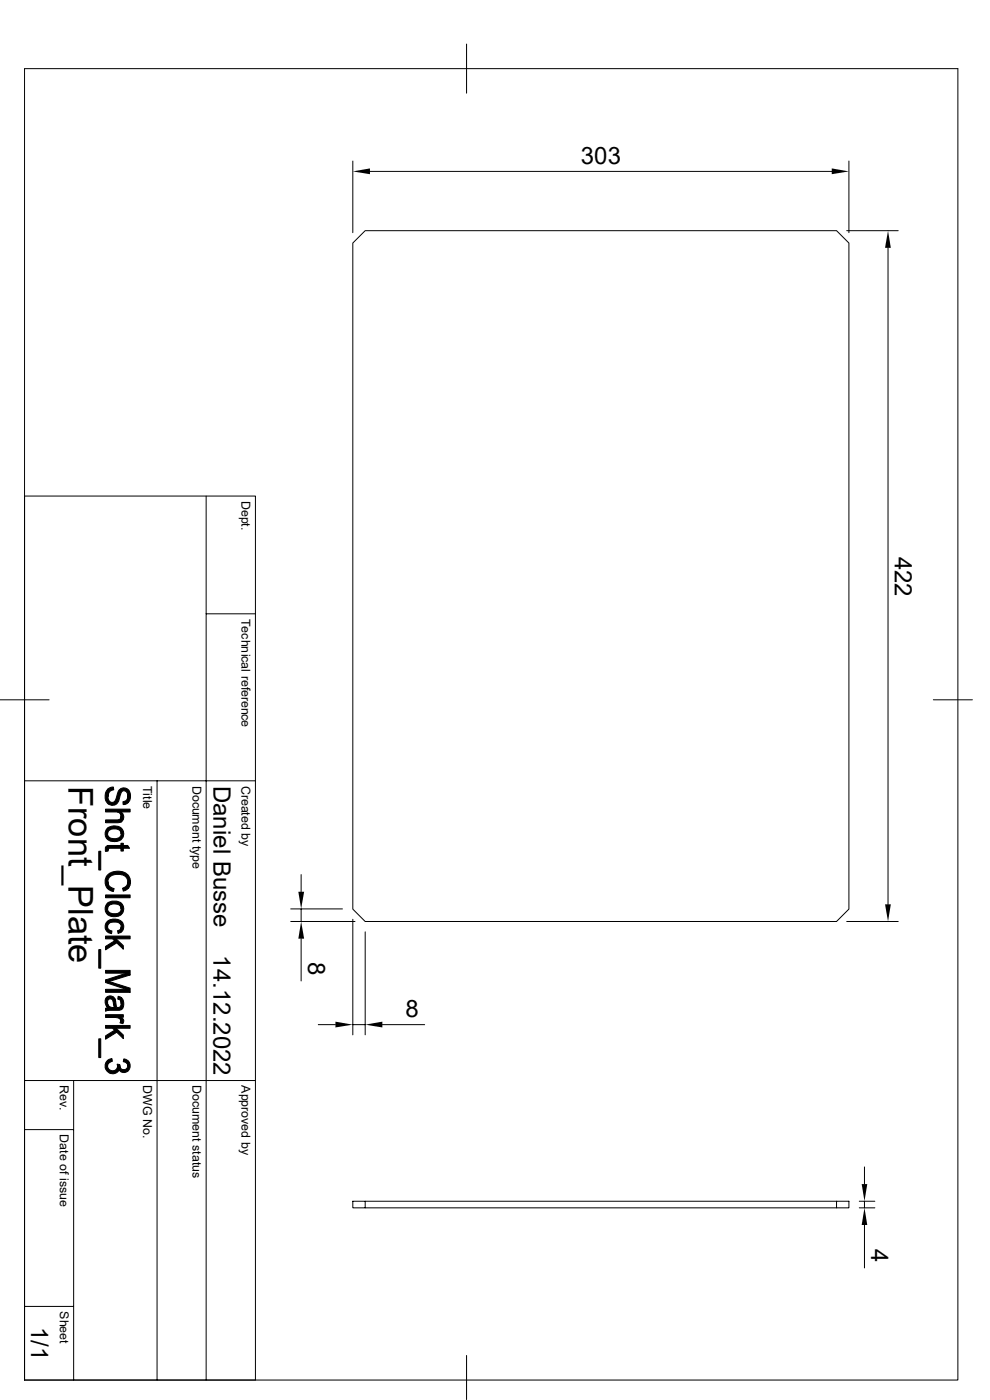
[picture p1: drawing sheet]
<svg xmlns="http://www.w3.org/2000/svg" width="210mm" height="297mm" viewBox="0 0 210 297" stroke-linecap="round" stroke-linejoin="round" font-family="sans-serif">
<g fill="none" stroke="#000" stroke-width=".21">
<path d="M5.2 14.6h198v278.2h-198zM99 9.4v10.4M74.8 34.2v15.2M78.5 36.4h97.9M180.1 34.2v15.2M74.8 51.6l2.7-2.7h100l2.6 2.7v141.3l-2.6 2.6h-100l-2.7-2.6zM179.6 48.9h10.9M188.4 52.6v139.3M5.2 105.2h49v187.6h-49M43.7 105.2v187.6M43.7 130.2h10.5M0 148.5h10.4"/>
<path d="M198 148.5h8.3M5.2 165.7h49M33.3 165.7v127.1M61.7 195.5h13.6M61.7 192.8h10.9M63.9 185.5v3.7M63.9 192.8v2.7M63.9 199.1v9M74.8 195v24.5M77.5 197.7v21.8M179.6 195.5h10.9M67.5 217.4h3.7"/>
<path d="M74.8 217.4h2.7M81.1 217.4h9M5.2 239.6h10.4M5.2 229.2h49M15.6 229.2v63.6M77.5 254.8v1.4h-2.7v-1.4h105.3v1.4h-2.6M177.5 254.8v1.4h-100M182.3 254.8h3.3M182.3 256.2h3.3M183.4 247.6v3.6M183.4 254.8v1.4M183.4 259.9v9.1"/>
<path d="M5.2 277.2h10.4M99 287.6v9.3"/>
</g>
<g fill="#000" stroke="#000" stroke-width=".21">
<path d="M22.9 167.4l.5-.3 .6-.1 .1 .6a1.37 1.37 0 0 0-1.2 1.4z" fill-rule="evenodd"/>
<path d="M22.4 173.9h2.4a.76 .76 0 0 0 .9-.7v1.2l-.3 .1h-3z" fill-rule="evenodd"/>
<path d="M22.9 175.6a2.52 2.52 0 0 1 2.8 .1v1.2a1.45 1.45 0 0 0-2-1l-.3 .1a.84 .84 0 0 0-.6 .9z" fill-rule="evenodd"/>
<path d="M25.7 172.3a1.32 1.32 0 0 1 0 2.1z" fill-rule="evenodd"/>
<path d="M22.6 175.9l.2-.2v1.2a1.48 1.48 0 0 0 2.2 .9l.4-.3 .3-.4v-1.4a1.68 1.68 0 0 1 .3 2.1 1.68 1.68 0 0 1-2 .7 1.66 1.66 0 0 1-1.5-.9 1.66 1.66 0 0 1 .1-1.7z" fill-rule="evenodd"/>
<path d="M27.1 168.9v1.4l-.4 .3-.6 .1v-.6l.3-.1a1.01 1.01 0 0 0 .7-1.1z" fill-rule="evenodd"/>
<path d="M22.9 179.4h2.8v-.5h.5v.5h.9l.4 .6h-1.3v.6h-.5v-.6h-2.5l-.3 .3z" fill-rule="evenodd"/>
<path d="M22.4 171.7h5.2v.6h-1.9v2.1v-1.5a1.04 1.04 0 0 0-1.2-.6h-2.1z" fill-rule="evenodd"/>
<path d="M22.8 167.5l.1-.1v1.6a.92 .92 0 0 0 .7 1.2 .92 .92 0 0 0 1.1-1 2.17 2.17 0 0 1 1.3-2 1.74 1.74 0 0 1 1.5 2.6l-.4 .5v-1.4a.8 .8 0 0 0-.3-1 .8 .8 0 0 0-1.1 .2l-.2 .5a2.34 2.34 0 0 1-1.3 2.2 1.81 1.81 0 0 1-1.8-2.5z" fill-rule="evenodd"/>
<path d="M21 180.6h.4v4h-.4z" fill-rule="evenodd"/>
<path d="M22.4 189.9h5.2v.6h-5.2z" fill-rule="evenodd"/>
<path d="M22.5 179.6l.4-.2v1.2h-.5v-.7z" fill-rule="evenodd"/>
<path d="M22.7 195.5l.2 1.5 .5 .4 .3 .1v.6a1.51 1.51 0 0 1-1.3-1 1.51 1.51 0 0 1 .3-1.6z" fill-rule="evenodd"/>
<path d="M22.9 187.1a1.36 1.36 0 0 0 1.3 1.4l-.2 .6-1.2-.6z" fill-rule="evenodd"/>
<path d="M22.8 191.6a2.66 2.66 0 0 1 2.9 0v1.2a1.54 1.54 0 0 0-2.4-.8l-.4 .5-.1 .3z" fill-rule="evenodd"/>
<path d="M25.7 196.6v1.1l-.6 .3-.2-.6a.79 .79 0 0 0 .8-.8z" fill-rule="evenodd"/>
<path d="M22.6 191.8l.2-.2v1.2a1.61 1.61 0 0 0 2.5 .8l.4-.6v-1.4a1.68 1.68 0 0 1 .3 2 1.68 1.68 0 0 1-1.8 .9 1.68 1.68 0 0 1-1.7-.8 1.68 1.68 0 0 1 .1-1.9z" fill-rule="evenodd"/>
<path d="M22.8 195.5a2.27 2.27 0 0 1 3.3 .5l.1 1-.5 .7v-1.1a1.21 1.21 0 0 0-1.6-1l-.9 .3-.4 .7z" fill-rule="evenodd"/>
<path d="M27.1 187.1v1.5l-.9 .5-.2-.7 .9-.6z" fill-rule="evenodd"/>
<path d="M22.4 198.6h5.2v.6h-3l-.3 .4-.4-.4h-1.5z" fill-rule="evenodd"/>
<path d="M22.9 185.5a3.1 3.1 0 0 1 4.5 .5 2.12 2.12 0 0 1-.3 2.6v-1.5a1.94 1.94 0 0 0-2.7-1.6 1.52 1.52 0 0 0-1.5 1.6l-.1 1.4a2.27 2.27 0 0 1 .1-3z" fill-rule="evenodd"/>
<path d="M21 201.5h.4v3.9h-.4z" fill-rule="evenodd"/>
<path d="M22.8 212.6l.1 1.2-.2-.1z" fill-rule="evenodd"/>
<path d="M22.6 211.6a1.11 1.11 0 0 1 1.7 .2v1.9l-.3-.8a.65 .65 0 0 0-.3-.9 .65 .65 0 0 0-.8 .3l-.2 1.4a1.68 1.68 0 0 1-.1-2.1z" fill-rule="evenodd"/>
<path d="M25.1 211.4l.6 .2v1.3a.75 .75 0 0 0-.7-.9z" fill-rule="evenodd"/>
<path d="M22.4 215.3h3.8v.5h-.6v.7a1.08 1.08 0 0 0-1.3-.6h-1.9z" fill-rule="evenodd"/>
<path d="M22.4 200.8l1.9-1.2 .3-.4 1.6 1.4v.8l-1.4-1.4-2.4 1.5z" fill-rule="evenodd"/>
<path d="M22.9 213l.5 .7h.9v-1.9l.3 1.3a.52 .52 0 0 0 .5 .7 .52 .52 0 0 0 .6-.6v-1.6a1.89 1.89 0 0 1 0 2.6l-2.9 .2-.4 .1v-.6l.5-.1z" fill-rule="evenodd"/>
<path d="M25.6 215.8l.1 .1a.76 .76 0 0 1 .3 1.3l-.6-.2z" fill-rule="evenodd"/>
<path d="M22.4 207.9l5.2 1.7v.9l-.8-.6-4.4-1.5z" fill-rule="evenodd"/>
<path d="M22.4 207.9l4.4-1.4 .8 .3-4.4 1.4z" fill-rule="evenodd"/>
<path d="M22.4 209.9h4.4l.8 .6h-5.2z" fill-rule="evenodd"/>
<path d="M22.4 205.9h5.2v.9l-.8-.3h-4.4z" fill-rule="evenodd"/>
<path d="M22.4 217.6h5.2v.5h-3l-.3 .5-.4-.5h-1.5z" fill-rule="evenodd"/>
<path d="M21 220.4h.4v4h-.4z" fill-rule="evenodd"/>
<path d="M22.9 224.9l.8-.3 .1 .6-.7 .3-.3 .6z" fill-rule="evenodd"/>
<path d="M22.7 225.1l.1-.1v1.1a1.06 1.06 0 0 0 1.1 1.1 1.06 1.06 0 0 0 1-1l.1 1.2a1.62 1.62 0 0 1-2.2-.1 1.62 1.62 0 0 1-.1-2.2z" fill-rule="evenodd"/>
<path d="M24.8 225.8h.6v1.3l-.2-.2-.2 .5z" fill-rule="evenodd"/>
<path d="M22.4 219.8l1.9-1.2 .3-.5 1.6 1.5v.7l-1.4-1.3-2.4 1.5z" fill-rule="evenodd"/>
<path d="M26.2 224.7l.9 .3v1.1l-.1-.4-.3-.3-.5-.1z" fill-rule="evenodd"/>
<path d="M25.4 225.9a.85 .85 0 0 0 .7 1 .85 .85 0 0 0 1-.8v-1.1a1.37 1.37 0 0 1 .2 2 1.37 1.37 0 0 1-1.9 .1z" fill-rule="evenodd"/>
</g>
<path d="M74.8 36.4l3.7-.7v1.3zM176.4 35.7l3.7 .7-3.7 .6zM188.4 48.9l.6 3.7h-1.3zM63.3 189.2h1.2l-.6 3.6zM63.9 195.5l.6 3.6h-1.2zM187.7 191.9h1.3l-.6 3.6zM71.2 216.7l3.6 .7-3.6 .6zM77.5 217.4l3.6-.7v1.3zM182.8 251.2h1.2l-.6 3.6zM183.4 256.2l.6 3.7h-1.2z" fill="#000"/>
<text font-size="7.3" x="14.6" y="166.7" transform="rotate(90 14.6 166.7)">Front_Plate</text>
<g font-size="5.1">
<text x="123.2" y="34.8">303</text>
<text x="189.8" y="118.1" transform="rotate(90 189.8 118.1)">422</text>
<text x="45.3" y="166.7" transform="rotate(90 45.3 166.7)">Daniel Busse</text>
<text x="45.3" y="202.7" transform="rotate(90 45.3 202.7)">14.12.2022</text>
<text x="65.4" y="204" transform="rotate(90 65.4 204)">8</text>
<text x="86" y="215.9">8</text>
<text x="184.8" y="264.9" transform="rotate(90 184.8 264.9)">4</text>
<text x="6.6" y="281.4" transform="rotate(90 6.6 281.4)">1/1</text>
</g>
<g font-size="2.6">
<text x="51.3" y="106.3" transform="rotate(90 51.3 106.3)">Dept.</text>
<text x="51.3" y="131.3" transform="rotate(90 51.3 131.3)">Technical reference</text>
<text x="30.4" y="166.7" transform="rotate(90 30.4 166.7)">Title</text>
<text x="40.8" y="166.7" transform="rotate(90 40.8 166.7)">Document type</text>
<text x="51.3" y="166.7" transform="rotate(90 51.3 166.7)">Created by</text>
<text x="12.7" y="230.2" transform="rotate(90 12.7 230.2)">Rev.</text>
<text x="30.4" y="230.2" transform="rotate(90 30.4 230.2)">DWG No.</text>
<text x="40.8" y="230.2" transform="rotate(90 40.8 230.2)">Document status</text>
<text x="51.3" y="230.2" transform="rotate(90 51.3 230.2)">Approved by</text>
<text x="12.7" y="240.7" transform="rotate(90 12.7 240.7)">Date of issue</text>
<text x="12.7" y="278.2" transform="rotate(90 12.7 278.2)">Sheet</text>
</g>
</svg>
